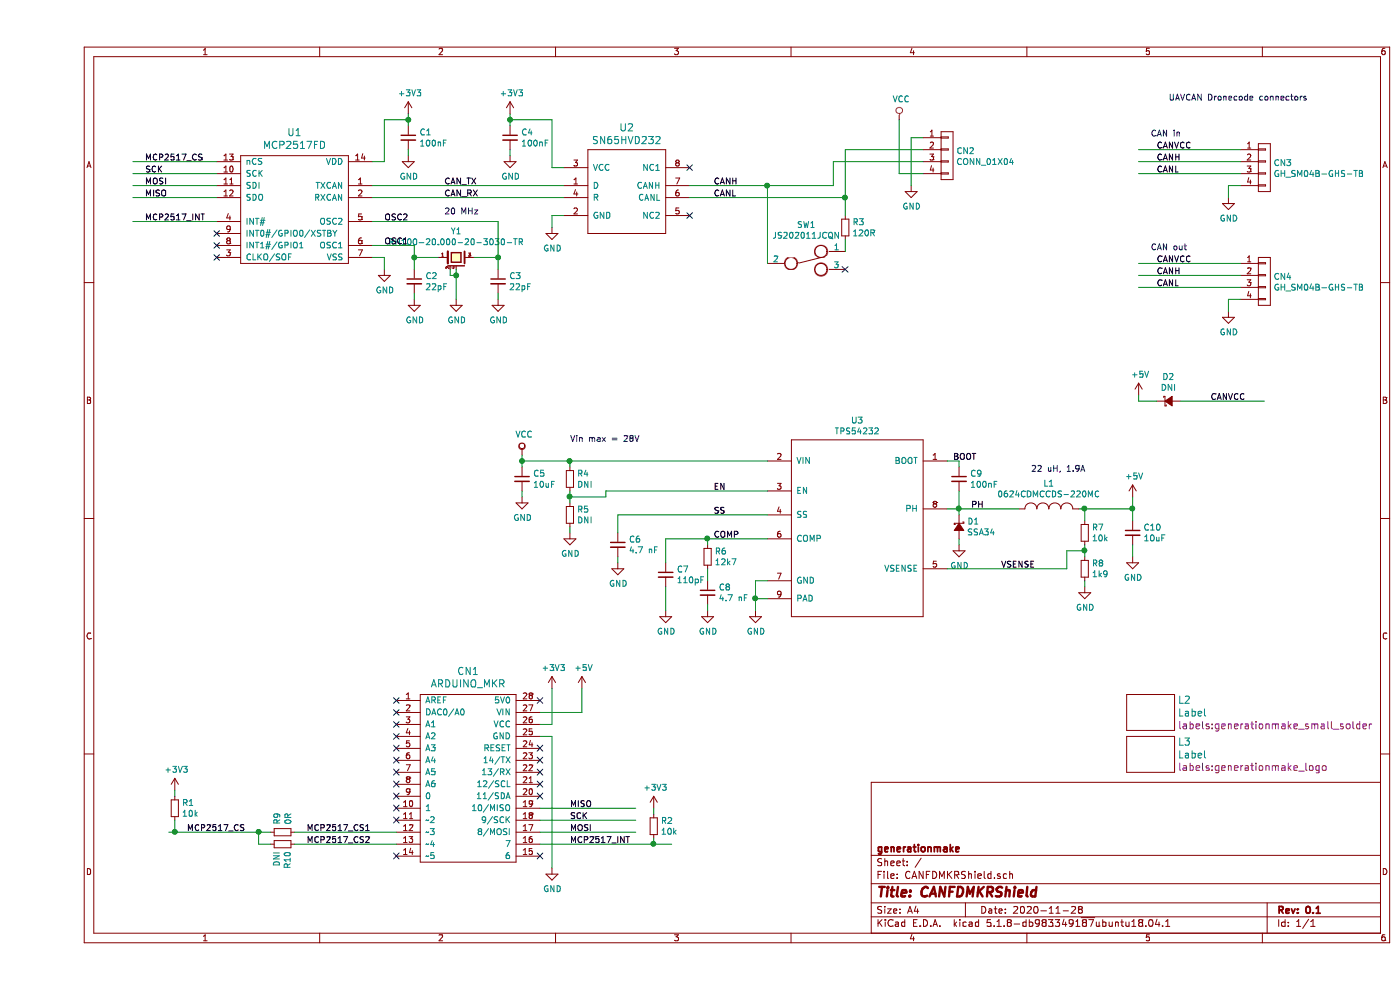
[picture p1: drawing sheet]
EESchema Schematic File Version 4
EELAYER 30 0
EELAYER END
$Descr A4 11693 8268
encoding utf-8
Sheet 1 1
Title "CANFDMKRShield"
Date "2020-11-28"
Rev "0.1"
Comp "generationmake"
Comment1 ""
Comment2 ""
Comment3 ""
Comment4 ""
$EndDescr
$Comp
L MODULE_compute:ARDUINO_MKR CN1
U 1 1
P 3600 6500
F 0 "CN1" H 3600 7397 60  0000 C CNN
F 1 "ARDUINO_MKR" H 3600 7291 60  0000 C CNN
F 2 "MODULE_compute:ARDUINO_MKR_HOLES_PINHEADER_EDGE" H 3500 7150 60  0001 C CNN
F 3 "" H 3600 6200 60  0000 C CNN
	1    3600 6500
	1    0    0    -1  
$EndComp
$Comp
L IC_transceiver_can:MCP2517FD U1
U 1 1
P 2150 1750
F 0 "U1" H 2150 2397 60  0000 C CNN
F 1 "MCP2517FD" H 2150 2291 60  0000 C CNN
F 2 "SOIC:SOIC-14_3.9x8.7mm_Pitch1.27mm" H 2150 2291 60  0001 C CNN
F 3 "" H 2150 1750 60  0000 C CNN
	1    2150 1750
	1    0    0    -1  
$EndComp
$Comp
L power-supply:GND #PWR04
U 1 1
P 2900 2250
F 0 "#PWR04" H 2900 2000 50  0001 C CNN
F 1 "GND" H 2905 2077 50  0000 C CNN
F 2 "" H 2900 2250 50  0000 C CNN
F 3 "" H 2900 2250 50  0000 C CNN
	1    2900 2250
	1    0    0    -1  
$EndComp
$Comp
L devices:C_0603 C1
U 1 1
P 3100 1150
F 0 "C1" H 3192 1196 50  0000 L CNN
F 1 "100nF" H 3192 1105 50  0000 L CNN
F 2 "capacitors:C_0603" H 3100 1000 50  0001 C CNN
F 3 "" H 3100 1150 50  0000 C CNN
	1    3100 1150
	1    0    0    -1  
$EndComp
$Comp
L devices:Crystal_SMD_4Pad Y1
U 1 1
P 3500 2150
F 0 "Y1" H 3500 2370 50  0000 C CNN
F 1 "RH100-20.000-20-3030-TR" H 3500 2279 50  0000 C CNN
F 2 "crystals:Crystal_SMD_3.2x2.5mm_4Pad" H 3500 1950 50  0001 C CNN
F 3 "" H 3500 2150 50  0000 C CNN
	1    3500 2150
	1    0    0    -1  
$EndComp
$Comp
L power-supply:+3V3 #PWR06
U 1 1
P 3100 950
F 0 "#PWR06" H 3100 800 50  0001 C CNN
F 1 "+3V3" H 3115 1123 50  0000 C CNN
F 2 "" H 3100 950 50  0000 C CNN
F 3 "" H 3100 950 50  0000 C CNN
	1    3100 950 
	1    0    0    -1  
$EndComp
$Comp
L devices:R_0603 R3
U 1 1
P 6750 1900
F 0 "R3" H 6809 1946 50  0000 L CNN
F 1 "120R" H 6809 1855 50  0000 L CNN
F 2 "resistors:R_0603" H 6750 1750 50  0001 C CNN
F 3 "" H 6750 1900 50  0000 C CNN
	1    6750 1900
	1    0    0    -1  
$EndComp
$Comp
L devices:C_0603 C2
U 1 1
P 3150 2350
F 0 "C2" H 3242 2396 50  0000 L CNN
F 1 "22pF" H 3242 2305 50  0000 L CNN
F 2 "capacitors:C_0603" H 3150 2200 50  0001 C CNN
F 3 "" H 3150 2350 50  0000 C CNN
	1    3150 2350
	1    0    0    -1  
$EndComp
$Comp
L devices:C_0603 C3
U 1 1
P 3850 2350
F 0 "C3" H 3942 2396 50  0000 L CNN
F 1 "22pF" H 3942 2305 50  0000 L CNN
F 2 "capacitors:C_0603" H 3850 2200 50  0001 C CNN
F 3 "" H 3850 2350 50  0000 C CNN
	1    3850 2350
	1    0    0    -1  
$EndComp
$Comp
L power-supply:GND #PWR08
U 1 1
P 3150 2500
F 0 "#PWR08" H 3150 2250 50  0001 C CNN
F 1 "GND" H 3155 2327 50  0000 C CNN
F 2 "" H 3150 2500 50  0000 C CNN
F 3 "" H 3150 2500 50  0000 C CNN
	1    3150 2500
	1    0    0    -1  
$EndComp
$Comp
L power-supply:GND #PWR09
U 1 1
P 3500 2500
F 0 "#PWR09" H 3500 2250 50  0001 C CNN
F 1 "GND" H 3505 2327 50  0000 C CNN
F 2 "" H 3500 2500 50  0000 C CNN
F 3 "" H 3500 2500 50  0000 C CNN
	1    3500 2500
	1    0    0    -1  
$EndComp
$Comp
L power-supply:GND #PWR010
U 1 1
P 3850 2500
F 0 "#PWR010" H 3850 2250 50  0001 C CNN
F 1 "GND" H 3855 2327 50  0000 C CNN
F 2 "" H 3850 2500 50  0000 C CNN
F 3 "" H 3850 2500 50  0000 C CNN
	1    3850 2500
	1    0    0    -1  
$EndComp
$Comp
L power-supply:GND #PWR07
U 1 1
P 3100 1300
F 0 "#PWR07" H 3100 1050 50  0001 C CNN
F 1 "GND" H 3105 1127 50  0000 C CNN
F 2 "" H 3100 1300 50  0000 C CNN
F 3 "" H 3100 1300 50  0000 C CNN
	1    3100 1300
	1    0    0    -1  
$EndComp
Wire Wire Line
	2800 1850 3850 1850
Wire Wire Line
	3850 1850 3850 2150
Wire Wire Line
	2800 2050 3150 2050
Wire Wire Line
	3150 2050 3150 2150
Wire Wire Line
	2800 2150 2900 2150
Wire Wire Line
	2900 2150 2900 2250
Wire Wire Line
	2800 1350 2900 1350
Wire Wire Line
	2900 1350 2900 1000
Wire Wire Line
	2900 1000 3100 1000
Wire Wire Line
	3100 1000 3100 950 
Wire Wire Line
	3100 1050 3100 1000
Connection ~ 3100 1000
Wire Wire Line
	3100 1250 3100 1300
Wire Wire Line
	3150 2450 3150 2500
Wire Wire Line
	3500 2250 3500 2300
Wire Wire Line
	3850 2450 3850 2500
Wire Wire Line
	3450 2250 3450 2300
Wire Wire Line
	3450 2300 3500 2300
Connection ~ 3500 2300
Wire Wire Line
	3500 2300 3500 2500
Wire Wire Line
	3650 2150 3850 2150
Connection ~ 3850 2150
Wire Wire Line
	3850 2150 3850 2250
Wire Wire Line
	3350 2150 3150 2150
Connection ~ 3150 2150
Wire Wire Line
	3150 2150 3150 2250
Text Label 2900 1850 0    50   ~ 0
OSC2
Text Label 2900 2050 0    50   ~ 0
OSC1
NoConn ~ 1500 1950
NoConn ~ 1500 2050
NoConn ~ 1500 2150
Wire Wire Line
	800  1850 1500 1850
Wire Wire Line
	800  1650 1500 1650
Wire Wire Line
	800  1550 1500 1550
Wire Wire Line
	800  1450 1500 1450
Wire Wire Line
	800  1350 1500 1350
Text Label 900  1350 0    50   ~ 0
MCP2517_CS
Text Label 900  1450 0    50   ~ 0
SCK
Text Label 900  1550 0    50   ~ 0
MOSI
Text Label 900  1650 0    50   ~ 0
MISO
Text Label 900  1850 0    50   ~ 0
MCP2517_INT
$Comp
L power-supply:+3V3 #PWR02
U 1 1
P 4300 5750
F 0 "#PWR02" H 4300 5600 50  0001 C CNN
F 1 "+3V3" H 4315 5923 50  0000 C CNN
F 2 "" H 4300 5750 50  0000 C CNN
F 3 "" H 4300 5750 50  0000 C CNN
	1    4300 5750
	1    0    0    -1  
$EndComp
$Comp
L power-supply:GND #PWR03
U 1 1
P 4300 7250
F 0 "#PWR03" H 4300 7000 50  0001 C CNN
F 1 "GND" H 4305 7077 50  0000 C CNN
F 2 "" H 4300 7250 50  0000 C CNN
F 3 "" H 4300 7250 50  0000 C CNN
	1    4300 7250
	1    0    0    -1  
$EndComp
Wire Wire Line
	4200 6150 4300 6150
Wire Wire Line
	4300 6150 4300 7250
Wire Wire Line
	4200 6050 4300 6050
Wire Wire Line
	4300 6050 4300 5750
NoConn ~ 4200 6250
NoConn ~ 4200 6350
NoConn ~ 4200 6450
NoConn ~ 4200 6550
NoConn ~ 4200 6650
NoConn ~ 4200 7150
Wire Wire Line
	5000 6750 4200 6750
Wire Wire Line
	5000 6850 4200 6850
Wire Wire Line
	5000 6950 4200 6950
Text Label 4450 6850 0    50   ~ 0
SCK
Text Label 4450 6950 0    50   ~ 0
MOSI
Text Label 4450 6750 0    50   ~ 0
MISO
Wire Wire Line
	1100 6950 1150 6950
Text Label 1250 6950 0    50   ~ 0
MCP2517_CS
Wire Wire Line
	4200 7050 5150 7050
Text Label 4450 7050 0    50   ~ 0
MCP2517_INT
$Comp
L devices:R_0603 R2
U 1 1
P 5150 6900
F 0 "R2" H 5209 6946 50  0000 L CNN
F 1 "10k" H 5209 6855 50  0000 L CNN
F 2 "resistors:R_0603" H 5150 6750 50  0001 C CNN
F 3 "" H 5150 6900 50  0000 C CNN
	1    5150 6900
	1    0    0    -1  
$EndComp
$Comp
L power-supply:+3V3 #PWR05
U 1 1
P 5150 6750
F 0 "#PWR05" H 5150 6600 50  0001 C CNN
F 1 "+3V3" H 5165 6923 50  0000 C CNN
F 2 "" H 5150 6750 50  0000 C CNN
F 3 "" H 5150 6750 50  0000 C CNN
	1    5150 6750
	1    0    0    -1  
$EndComp
Wire Wire Line
	5150 6750 5150 6800
Wire Wire Line
	5150 7000 5150 7050
Connection ~ 5150 7050
Wire Wire Line
	5150 7050 5300 7050
$Comp
L devices:R_0603 R1
U 1 1
P 1150 6750
F 0 "R1" H 1209 6796 50  0000 L CNN
F 1 "10k" H 1209 6705 50  0000 L CNN
F 2 "resistors:R_0603" H 1150 6600 50  0001 C CNN
F 3 "" H 1150 6750 50  0000 C CNN
	1    1150 6750
	1    0    0    -1  
$EndComp
$Comp
L power-supply:+3V3 #PWR01
U 1 1
P 1150 6600
F 0 "#PWR01" H 1150 6450 50  0001 C CNN
F 1 "+3V3" H 1165 6773 50  0000 C CNN
F 2 "" H 1150 6600 50  0000 C CNN
F 3 "" H 1150 6600 50  0000 C CNN
	1    1150 6600
	1    0    0    -1  
$EndComp
Wire Wire Line
	1150 6600 1150 6650
Wire Wire Line
	1150 6850 1150 6950
Connection ~ 1150 6950
Wire Wire Line
	1150 6950 1850 6950
NoConn ~ 3000 5850
NoConn ~ 3000 5950
NoConn ~ 3000 6050
NoConn ~ 3000 6150
NoConn ~ 3000 6250
NoConn ~ 3000 6350
NoConn ~ 3000 6450
NoConn ~ 3000 6550
NoConn ~ 3000 6650
NoConn ~ 3000 6750
NoConn ~ 3000 6850
NoConn ~ 3000 7150
$Comp
L CAN-transceiver:SN65HVD232 U2
U 1 1
P 4400 1950
F 0 "U2" H 4925 2837 60  0000 C CNN
F 1 "SN65HVD232" H 4925 2731 60  0000 C CNN
F 2 "SOIC:SOIJ-8_5.3x5.3mm_Pitch1.27mm" H 5250 1900 60  0001 C CNN
F 3 "" H 4400 2100 60  0000 C CNN
	1    4400 1950
	1    0    0    -1  
$EndComp
Wire Wire Line
	2800 1550 4400 1550
Wire Wire Line
	4400 1650 2800 1650
$Comp
L mechanical-connectors:CONN_01X04 CN2
U 1 1
P 7600 1300
F 0 "CN2" H 7678 1341 50  0000 L CNN
F 1 "CONN_01X04" H 7678 1250 50  0000 L CNN
F 2 "CON_wuerth:WR-TBL_691210910004" H 7600 1300 50  0001 C CNN
F 3 "" H 7600 1300 50  0000 C CNN
	1    7600 1300
	1    0    0    -1  
$EndComp
Wire Wire Line
	5450 1550 6100 1550
Wire Wire Line
	6650 1550 6650 1350
Wire Wire Line
	6650 1350 7400 1350
Wire Wire Line
	5450 1650 6750 1650
Wire Wire Line
	6750 1650 6750 1250
Wire Wire Line
	6750 1250 7400 1250
$Comp
L devices:C_0603 C4
U 1 1
P 3950 1150
F 0 "C4" H 4042 1196 50  0000 L CNN
F 1 "100nF" H 4042 1105 50  0000 L CNN
F 2 "capacitors:C_0603" H 3950 1000 50  0001 C CNN
F 3 "" H 3950 1150 50  0000 C CNN
	1    3950 1150
	1    0    0    -1  
$EndComp
$Comp
L power-supply:+3V3 #PWR011
U 1 1
P 3950 950
F 0 "#PWR011" H 3950 800 50  0001 C CNN
F 1 "+3V3" H 3965 1123 50  0000 C CNN
F 2 "" H 3950 950 50  0000 C CNN
F 3 "" H 3950 950 50  0000 C CNN
	1    3950 950 
	1    0    0    -1  
$EndComp
$Comp
L power-supply:GND #PWR012
U 1 1
P 3950 1300
F 0 "#PWR012" H 3950 1050 50  0001 C CNN
F 1 "GND" H 3955 1127 50  0000 C CNN
F 2 "" H 3950 1300 50  0000 C CNN
F 3 "" H 3950 1300 50  0000 C CNN
	1    3950 1300
	1    0    0    -1  
$EndComp
Wire Wire Line
	3950 1250 3950 1300
Wire Wire Line
	3950 950  3950 1000
$Comp
L power-supply:GND #PWR013
U 1 1
P 4300 1900
F 0 "#PWR013" H 4300 1650 50  0001 C CNN
F 1 "GND" H 4305 1727 50  0000 C CNN
F 2 "" H 4300 1900 50  0000 C CNN
F 3 "" H 4300 1900 50  0000 C CNN
	1    4300 1900
	1    0    0    -1  
$EndComp
$Comp
L power-supply:GND #PWR015
U 1 1
P 7300 1550
F 0 "#PWR015" H 7300 1300 50  0001 C CNN
F 1 "GND" H 7305 1377 50  0000 C CNN
F 2 "" H 7300 1550 50  0000 C CNN
F 3 "" H 7300 1550 50  0000 C CNN
	1    7300 1550
	1    0    0    -1  
$EndComp
$Comp
L power-supply:VCC #PWR014
U 1 1
P 7200 1000
F 0 "#PWR014" H 7200 850 50  0001 C CNN
F 1 "VCC" H 7217 1173 50  0000 C CNN
F 2 "" H 7200 1000 50  0000 C CNN
F 3 "" H 7200 1000 50  0000 C CNN
	1    7200 1000
	1    0    0    -1  
$EndComp
Wire Wire Line
	7400 1150 7300 1150
Wire Wire Line
	7300 1150 7300 1550
Wire Wire Line
	7400 1450 7200 1450
Wire Wire Line
	7200 1450 7200 1000
Wire Wire Line
	3950 1000 4300 1000
Wire Wire Line
	4300 1000 4300 1400
Wire Wire Line
	4300 1400 4400 1400
Connection ~ 3950 1000
Wire Wire Line
	3950 1000 3950 1050
Wire Wire Line
	4400 1800 4300 1800
Wire Wire Line
	4300 1800 4300 1900
NoConn ~ 5450 1800
NoConn ~ 5450 1400
Text Label 3400 1550 0    50   ~ 0
CAN_TX
Text Label 3400 1650 0    50   ~ 0
CAN_RX
Text Label 5650 1550 0    50   ~ 0
CANH
Text Label 5650 1650 0    50   ~ 0
CANL
$Comp
L devices:SWITCH_SMALL SW1
U 1 1
P 6450 2200
F 0 "SW1" H 6425 2525 50  0000 C CNN
F 1 "JS202011JCQN" H 6425 2434 50  0000 C CNN
F 2 "mechanical-switches:CK_JS202011JCQN" H 6450 2200 50  0001 C CNN
F 3 "" H 6450 2200 50  0000 C CNN
	1    6450 2200
	1    0    0    -1  
$EndComp
Wire Wire Line
	6750 1800 6750 1650
Connection ~ 6750 1650
Wire Wire Line
	6750 2000 6750 2100
Connection ~ 6100 1550
Wire Wire Line
	6100 1550 6650 1550
Wire Wire Line
	6100 1550 6100 2200
NoConn ~ 6750 2250
$Comp
L voltage-regulators:TPS54232 U3
U 1 1
P 6850 4350
F 0 "U3" H 6850 5190 50  0000 C CNN
F 1 "TPS54232" H 6850 5099 50  0000 C CNN
F 2 "SOIC:SOIC-8-1EP_3.9x4.9mm_Pitch1.27mm" H 6750 4250 50  0001 C CNN
F 3 "" H 6850 4350 50  0001 C CNN
	1    6850 4350
	1    0    0    -1  
$EndComp
$Comp
L devices:R_0603 R7
U 1 1
P 8750 4450
F 0 "R7" H 8809 4496 50  0000 L CNN
F 1 "10k" H 8809 4405 50  0000 L CNN
F 2 "resistors:R_0603" H 8750 4300 50  0001 C CNN
F 3 "" H 8750 4450 50  0000 C CNN
	1    8750 4450
	1    0    0    -1  
$EndComp
$Comp
L devices:R_0603 R8
U 1 1
P 8750 4750
F 0 "R8" H 8809 4796 50  0000 L CNN
F 1 "1k9" H 8809 4705 50  0000 L CNN
F 2 "resistors:R_0603" H 8750 4600 50  0001 C CNN
F 3 "" H 8750 4750 50  0000 C CNN
	1    8750 4750
	1    0    0    -1  
$EndComp
$Comp
L power-supply:GND #PWR024
U 1 1
P 8750 4900
F 0 "#PWR024" H 8750 4650 50  0001 C CNN
F 1 "GND" H 8755 4727 50  0000 C CNN
F 2 "" H 8750 4900 50  0000 C CNN
F 3 "" H 8750 4900 50  0000 C CNN
	1    8750 4900
	1    0    0    -1  
$EndComp
$Comp
L devices:C_0805 C10
U 1 1
P 9150 4450
F 0 "C10" H 9242 4496 50  0000 L CNN
F 1 "10uF" H 9242 4405 50  0000 L CNN
F 2 "capacitors:C_0805" H 9150 4300 50  0001 C CNN
F 3 "" H 9150 4450 50  0000 C CNN
	1    9150 4450
	1    0    0    -1  
$EndComp
$Comp
L devices:INDUCTOR_SMALL L1
U 1 1
P 8450 4250
F 0 "L1" H 8450 4465 50  0000 C CNN
F 1 "0624CDMCCDS-220MC" H 8450 4374 50  0000 C CNN
F 2 "L_power:Sumida-0624CDMCCDS" H 8450 4373 50  0001 C CNN
F 3 "" H 8450 4250 50  0000 C CNN
	1    8450 4250
	1    0    0    -1  
$EndComp
$Comp
L devices:C_0603 C9
U 1 1
P 7700 4000
F 0 "C9" H 7792 4046 50  0000 L CNN
F 1 "100nF" H 7792 3955 50  0000 L CNN
F 2 "capacitors:C_0603" H 7700 3850 50  0001 C CNN
F 3 "" H 7700 4000 50  0000 C CNN
	1    7700 4000
	1    0    0    -1  
$EndComp
$Comp
L devices:D_Schottky_Small D1
U 1 1
P 7700 4400
F 0 "D1" V 7654 4468 50  0000 L CNN
F 1 "SSA34" V 7745 4468 50  0000 L CNN
F 2 "diodes:SMA_Standard" V 7791 4468 50  0001 L CNN
F 3 "" V 7700 4400 50  0000 C CNN
	1    7700 4400
	0    1    1    0   
$EndComp
$Comp
L power-supply:GND #PWR023
U 1 1
P 7700 4550
F 0 "#PWR023" H 7700 4300 50  0001 C CNN
F 1 "GND" H 7705 4377 50  0000 C CNN
F 2 "" H 7700 4550 50  0000 C CNN
F 3 "" H 7700 4550 50  0000 C CNN
	1    7700 4550
	1    0    0    -1  
$EndComp
$Comp
L power-supply:+5V #PWR025
U 1 1
P 9150 4150
F 0 "#PWR025" H 9150 4000 50  0001 C CNN
F 1 "+5V" H 9165 4323 50  0000 C CNN
F 2 "" H 9150 4150 50  0000 C CNN
F 3 "" H 9150 4150 50  0000 C CNN
	1    9150 4150
	1    0    0    -1  
$EndComp
$Comp
L power-supply:GND #PWR026
U 1 1
P 9150 4650
F 0 "#PWR026" H 9150 4400 50  0001 C CNN
F 1 "GND" H 9155 4477 50  0000 C CNN
F 2 "" H 9150 4650 50  0000 C CNN
F 3 "" H 9150 4650 50  0000 C CNN
	1    9150 4650
	1    0    0    -1  
$EndComp
$Comp
L power-supply:GND #PWR022
U 1 1
P 6000 5100
F 0 "#PWR022" H 6000 4850 50  0001 C CNN
F 1 "GND" H 6005 4927 50  0000 C CNN
F 2 "" H 6000 5100 50  0000 C CNN
F 3 "" H 6000 5100 50  0000 C CNN
	1    6000 5100
	1    0    0    -1  
$EndComp
Wire Wire Line
	6100 4850 6000 4850
Wire Wire Line
	6000 4850 6000 5000
Wire Wire Line
	6100 5000 6000 5000
Connection ~ 6000 5000
Wire Wire Line
	6000 5000 6000 5100
Wire Wire Line
	8200 4250 7700 4250
Wire Wire Line
	7700 4500 7700 4550
Wire Wire Line
	7700 4300 7700 4250
Connection ~ 7700 4250
Wire Wire Line
	7700 4250 7600 4250
Wire Wire Line
	7600 3850 7700 3850
Wire Wire Line
	7700 3850 7700 3900
Wire Wire Line
	9150 4150 9150 4250
Wire Wire Line
	9150 4550 9150 4650
Wire Wire Line
	8750 4850 8750 4900
Wire Wire Line
	8750 4550 8750 4600
Wire Wire Line
	8700 4250 8750 4250
Connection ~ 9150 4250
Wire Wire Line
	9150 4250 9150 4350
Wire Wire Line
	8750 4350 8750 4250
Connection ~ 8750 4250
Wire Wire Line
	8750 4250 9150 4250
Wire Wire Line
	8600 4750 8600 4600
Wire Wire Line
	8600 4600 8750 4600
Connection ~ 8750 4600
Wire Wire Line
	8750 4600 8750 4650
Wire Wire Line
	7600 4750 8600 4750
Wire Wire Line
	7700 4100 7700 4250
$Comp
L devices:R_0603 R6
U 1 1
P 5600 4650
F 0 "R6" H 5659 4696 50  0000 L CNN
F 1 "12k7" H 5659 4605 50  0000 L CNN
F 2 "resistors:R_0603" H 5600 4500 50  0001 C CNN
F 3 "" H 5600 4650 50  0000 C CNN
	1    5600 4650
	1    0    0    -1  
$EndComp
$Comp
L devices:C_0603 C8
U 1 1
P 5600 4950
F 0 "C8" H 5692 4996 50  0000 L CNN
F 1 "4.7 nF" H 5692 4905 50  0000 L CNN
F 2 "capacitors:C_0603" H 5600 4800 50  0001 C CNN
F 3 "" H 5600 4950 50  0000 C CNN
	1    5600 4950
	1    0    0    -1  
$EndComp
$Comp
L devices:C_0603 C7
U 1 1
P 5250 4800
F 0 "C7" H 5342 4846 50  0000 L CNN
F 1 "110pF" H 5342 4755 50  0000 L CNN
F 2 "capacitors:C_0603" H 5250 4650 50  0001 C CNN
F 3 "" H 5250 4800 50  0000 C CNN
	1    5250 4800
	1    0    0    -1  
$EndComp
$Comp
L devices:C_0603 C6
U 1 1
P 4850 4550
F 0 "C6" H 4942 4596 50  0000 L CNN
F 1 "4.7 nF" H 4942 4505 50  0000 L CNN
F 2 "capacitors:C_0603" H 4850 4400 50  0001 C CNN
F 3 "" H 4850 4550 50  0000 C CNN
	1    4850 4550
	1    0    0    -1  
$EndComp
$Comp
L power-supply:GND #PWR021
U 1 1
P 5600 5100
F 0 "#PWR021" H 5600 4850 50  0001 C CNN
F 1 "GND" H 5605 4927 50  0000 C CNN
F 2 "" H 5600 5100 50  0000 C CNN
F 3 "" H 5600 5100 50  0000 C CNN
	1    5600 5100
	1    0    0    -1  
$EndComp
$Comp
L power-supply:GND #PWR020
U 1 1
P 5250 5100
F 0 "#PWR020" H 5250 4850 50  0001 C CNN
F 1 "GND" H 5255 4927 50  0000 C CNN
F 2 "" H 5250 5100 50  0000 C CNN
F 3 "" H 5250 5100 50  0000 C CNN
	1    5250 5100
	1    0    0    -1  
$EndComp
$Comp
L power-supply:GND #PWR019
U 1 1
P 4850 4700
F 0 "#PWR019" H 4850 4450 50  0001 C CNN
F 1 "GND" H 4855 4527 50  0000 C CNN
F 2 "" H 4850 4700 50  0000 C CNN
F 3 "" H 4850 4700 50  0000 C CNN
	1    4850 4700
	1    0    0    -1  
$EndComp
Wire Wire Line
	6100 4300 4850 4300
Wire Wire Line
	4850 4300 4850 4450
Wire Wire Line
	6100 4500 5600 4500
Wire Wire Line
	5250 4500 5250 4700
Wire Wire Line
	5250 4900 5250 5100
Wire Wire Line
	5600 5050 5600 5100
Wire Wire Line
	5600 4850 5600 4750
Wire Wire Line
	5600 4550 5600 4500
Connection ~ 5600 4500
Wire Wire Line
	5600 4500 5250 4500
Wire Wire Line
	4850 4650 4850 4700
$Comp
L devices:C_0805 C5
U 1 1
P 4050 4000
F 0 "C5" H 4142 4046 50  0000 L CNN
F 1 "10uF" H 4142 3955 50  0000 L CNN
F 2 "capacitors:C_0805" H 4050 3850 50  0001 C CNN
F 3 "" H 4050 4000 50  0000 C CNN
	1    4050 4000
	1    0    0    -1  
$EndComp
$Comp
L devices:R_0603 R4
U 1 1
P 4450 4000
F 0 "R4" H 4509 4046 50  0000 L CNN
F 1 "DNI" H 4509 3955 50  0000 L CNN
F 2 "resistors:R_0603" H 4450 3850 50  0001 C CNN
F 3 "" H 4450 4000 50  0000 C CNN
	1    4450 4000
	1    0    0    -1  
$EndComp
$Comp
L devices:R_0603 R5
U 1 1
P 4450 4300
F 0 "R5" H 4509 4346 50  0000 L CNN
F 1 "DNI" H 4509 4255 50  0000 L CNN
F 2 "resistors:R_0603" H 4450 4150 50  0001 C CNN
F 3 "" H 4450 4300 50  0000 C CNN
	1    4450 4300
	1    0    0    -1  
$EndComp
$Comp
L power-supply:GND #PWR018
U 1 1
P 4450 4450
F 0 "#PWR018" H 4450 4200 50  0001 C CNN
F 1 "GND" H 4455 4277 50  0000 C CNN
F 2 "" H 4450 4450 50  0000 C CNN
F 3 "" H 4450 4450 50  0000 C CNN
	1    4450 4450
	1    0    0    -1  
$EndComp
$Comp
L power-supply:GND #PWR017
U 1 1
P 4050 4150
F 0 "#PWR017" H 4050 3900 50  0001 C CNN
F 1 "GND" H 4055 3977 50  0000 C CNN
F 2 "" H 4050 4150 50  0000 C CNN
F 3 "" H 4050 4150 50  0000 C CNN
	1    4050 4150
	1    0    0    -1  
$EndComp
$Comp
L power-supply:VCC #PWR016
U 1 1
P 4050 3800
F 0 "#PWR016" H 4050 3650 50  0001 C CNN
F 1 "VCC" H 4067 3973 50  0000 C CNN
F 2 "" H 4050 3800 50  0000 C CNN
F 3 "" H 4050 3800 50  0000 C CNN
	1    4050 3800
	1    0    0    -1  
$EndComp
Wire Wire Line
	4050 3800 4050 3850
Wire Wire Line
	4050 4100 4050 4150
Wire Wire Line
	4050 3850 4450 3850
Connection ~ 4050 3850
Wire Wire Line
	4050 3850 4050 3900
Wire Wire Line
	4450 4400 4450 4450
Wire Wire Line
	4450 4200 4450 4150
Wire Wire Line
	4450 3900 4450 3850
Connection ~ 4450 3850
Wire Wire Line
	4450 3850 6100 3850
Wire Wire Line
	4450 4150 4750 4150
Wire Wire Line
	4750 4150 4750 4100
Wire Wire Line
	4750 4100 6100 4100
Connection ~ 4450 4150
Wire Wire Line
	4450 4150 4450 4100
Text Label 5650 4100 0    50   ~ 0
EN
Text Label 5650 4300 0    50   ~ 0
SS
Text Label 5650 4500 0    50   ~ 0
COMP
Text Label 7800 4250 0    50   ~ 0
PH
Text Label 7650 3850 0    50   ~ 0
BOOT
Text Label 8050 4750 0    50   ~ 0
VSENSE
Text Notes 8300 3950 0    50   ~ 0
22 uH, 1.9A
Text Notes 4450 3700 0    50   ~ 0
Vin max = 28V
$Comp
L power-supply:+5V #PWR0101
U 1 1
P 4550 5750
F 0 "#PWR0101" H 4550 5600 50  0001 C CNN
F 1 "+5V" H 4565 5923 50  0000 C CNN
F 2 "" H 4550 5750 50  0000 C CNN
F 3 "" H 4550 5750 50  0000 C CNN
	1    4550 5750
	1    0    0    -1  
$EndComp
Wire Wire Line
	4200 5950 4550 5950
Wire Wire Line
	4550 5950 4550 5750
$Comp
L devices:Label L2
U 1 1
P 9300 5950
F 0 "L2" H 9528 6056 60  0000 L CNN
F 1 "Label" H 9528 5950 60  0000 L CNN
F 2 "labels:generationmake_small_solder" H 9528 5844 60  0000 L CNN
F 3 "" H 9300 5950 60  0000 C CNN
	1    9300 5950
	1    0    0    -1  
$EndComp
$Comp
L mechanical-connectors:CONN_01X04 CN3
U 1 1
P 10250 1400
F 0 "CN3" H 10328 1441 50  0000 L CNN
F 1 "GH_SM04B-GHS-TB" H 10328 1350 50  0000 L CNN
F 2 "Connector_JST:JST_GH_SM04B-GHS-TB_1x04-1MP_P1.25mm_Horizontal" H 10250 1400 50  0001 C CNN
F 3 "" H 10250 1400 50  0000 C CNN
	1    10250 1400
	1    0    0    -1  
$EndComp
Wire Wire Line
	9200 1350 10050 1350
Wire Wire Line
	9200 1450 10050 1450
Text Label 9350 1350 0    50   ~ 0
CANH
Text Label 9350 1450 0    50   ~ 0
CANL
$Comp
L power-supply:GND #PWR0102
U 1 1
P 9950 1650
F 0 "#PWR0102" H 9950 1400 50  0001 C CNN
F 1 "GND" H 9955 1477 50  0000 C CNN
F 2 "" H 9950 1650 50  0000 C CNN
F 3 "" H 9950 1650 50  0000 C CNN
	1    9950 1650
	1    0    0    -1  
$EndComp
Wire Wire Line
	10050 1550 9950 1550
Wire Wire Line
	9950 1550 9950 1650
Text Notes 9300 1150 0    50   ~ 0
CAN in
Text Notes 9450 850  0    50   ~ 0
UAVCAN Dronecode connectors
$Comp
L mechanical-connectors:CONN_01X04 CN4
U 1 1
P 10250 2350
F 0 "CN4" H 10328 2391 50  0000 L CNN
F 1 "GH_SM04B-GHS-TB" H 10328 2300 50  0000 L CNN
F 2 "Connector_JST:JST_GH_SM04B-GHS-TB_1x04-1MP_P1.25mm_Horizontal" H 10250 2350 50  0001 C CNN
F 3 "" H 10250 2350 50  0000 C CNN
	1    10250 2350
	1    0    0    -1  
$EndComp
Wire Wire Line
	9200 2300 10050 2300
Wire Wire Line
	9200 2400 10050 2400
Text Label 9350 2300 0    50   ~ 0
CANH
Text Label 9350 2400 0    50   ~ 0
CANL
$Comp
L power-supply:GND #PWR0104
U 1 1
P 9950 2600
F 0 "#PWR0104" H 9950 2350 50  0001 C CNN
F 1 "GND" H 9955 2427 50  0000 C CNN
F 2 "" H 9950 2600 50  0000 C CNN
F 3 "" H 9950 2600 50  0000 C CNN
	1    9950 2600
	1    0    0    -1  
$EndComp
Wire Wire Line
	10050 2500 9950 2500
Wire Wire Line
	9950 2500 9950 2600
Text Notes 9300 2100 0    50   ~ 0
CAN out
$Comp
L devices:D_Schottky_Small D2
U 1 1
P 9450 3350
F 0 "D2" H 9450 3555 50  0000 C CNN
F 1 "DNI" H 9450 3464 50  0000 C CNN
F 2 "diodes:SOD-123" V 9450 3350 50  0001 C CNN
F 3 "" V 9450 3350 50  0000 C CNN
	1    9450 3350
	1    0    0    -1  
$EndComp
$Comp
L power-supply:+5V #PWR027
U 1 1
P 9200 3300
F 0 "#PWR027" H 9200 3150 50  0001 C CNN
F 1 "+5V" H 9215 3473 50  0000 C CNN
F 2 "" H 9200 3300 50  0000 C CNN
F 3 "" H 9200 3300 50  0000 C CNN
	1    9200 3300
	1    0    0    -1  
$EndComp
Wire Wire Line
	10250 3350 9550 3350
Wire Wire Line
	9350 3350 9200 3350
Wire Wire Line
	9200 3350 9200 3300
Text Label 9350 2200 0    50   ~ 0
CANVCC
Text Label 9350 1250 0    50   ~ 0
CANVCC
Text Label 9800 3350 0    50   ~ 0
CANVCC
Wire Wire Line
	9200 2200 10050 2200
Wire Wire Line
	9200 1250 10050 1250
$Comp
L devices:R_0603 R9
U 1 1
P 2050 6950
F 0 "R9" H 2109 6996 50  0000 L CNN
F 1 "0R" H 2109 6905 50  0000 L CNN
F 2 "resistors:R_0603" H 2050 6800 50  0001 C CNN
F 3 "" H 2050 6950 50  0000 C CNN
	1    2050 6950
	0    -1   -1   0   
$EndComp
$Comp
L devices:R_0603 R10
U 1 1
P 2050 7050
F 0 "R10" H 2109 7096 50  0000 L CNN
F 1 "DNI" H 2109 7005 50  0000 L CNN
F 2 "resistors:R_0603" H 2050 6900 50  0001 C CNN
F 3 "" H 2050 7050 50  0000 C CNN
	1    2050 7050
	0    1    1    0   
$EndComp
Wire Wire Line
	1950 7050 1850 7050
Wire Wire Line
	1850 7050 1850 6950
Connection ~ 1850 6950
Wire Wire Line
	1850 6950 1950 6950
Wire Wire Line
	2150 6950 3000 6950
Wire Wire Line
	3000 7050 2150 7050
Text Label 2250 6950 0    50   ~ 0
MCP2517_CS1
Text Label 2250 7050 0    50   ~ 0
MCP2517_CS2
Text Notes 3400 1800 0    50   ~ 0
20 MHz
$Comp
L devices:Label L3
U 1 1
P 9300 6300
F 0 "L3" H 9528 6406 60  0000 L CNN
F 1 "Label" H 9528 6300 60  0000 L CNN
F 2 "labels:generationmake_logo" H 9528 6194 60  0000 L CNN
F 3 "" H 9300 6300 60  0000 C CNN
	1    9300 6300
	1    0    0    -1  
$EndComp
NoConn ~ 4200 5850
$EndSCHEMATC
